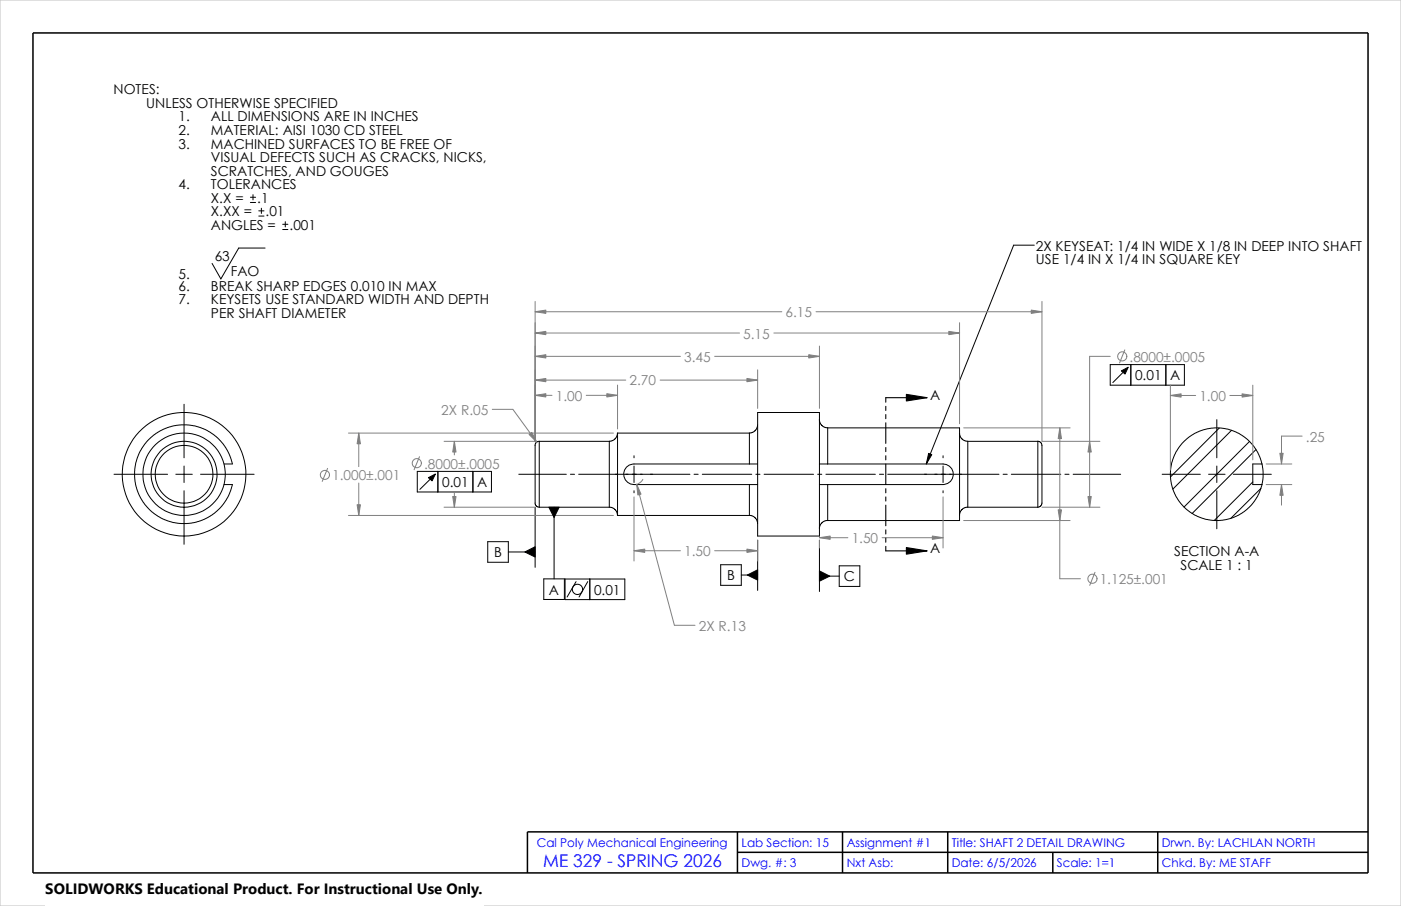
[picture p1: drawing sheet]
<svg xmlns="http://www.w3.org/2000/svg" width="432mm" height="279mm" viewBox="0 0 432 279" stroke-linecap="round" stroke-linejoin="round" font-family="sans-serif">
<path d="M0 0h431.8v279.4h-431.8z" fill="none" stroke="#c0c0c0" stroke-width=".31"/>
<path d="M10.2 10.2h411.4v259h-411.4zM227.3 256.5v12.7M259.7 256.5v12.7M292.1 256.5v12.7M356.8 256.5v12.7M421.6 256.5h-259v12.7M227.3 262.8h194.3M324.5 262.8v6.4" fill="none" stroke="#000" stroke-width=".47"/>
<g fill="none" stroke="#000" stroke-width=".31">
<path d="M77.2 62.4h1.6M77.2 60.8h1.6M78 60v1.6M79.8 66.6h1.6M79.8 65h1.6M80.6 64.2v1.6M81.7 76.5h-8.1l-5.5 9.5-2.7-4.8M87.1 70.8h1.6M87.1 69.2h1.6M87.9 68.4v1.6M318.8 75.6h-6.4l-26.9 67.5M342.2 112.4h22.8v6.4h-22.8z"/>
<path d="M346.1 114.9l-3.1 3.1M348.5 112.4v6.4M359.3 112.4v6.4M56.7 124.7v16.5M164.9 137.4v18l.5 .7 .8 .3M166.2 136.1h21.6M166.2 136.1l-.8 .3-.5 1M166.2 136.1v20.3M187.8 136.1v20.3M190.3 133.6h40.7M190.3 133.6l-.1 .7-.5 1-.9 .6-1 .2M190.3 133.6v25.4"/>
<path d="M231 133.6v9.5M233.5 131l-.1 .8-.6 .9-.9 .7-.9 .2M233.5 127.2h19.1v38.1h-19.1zM252.5 129.4l.2 1 .7 1 1.7 .6M255.1 132h40.6v28.5h-40.6M255.1 132v11.1M295.7 133.6l.2 .9 .7 1 1.7 .6M298.3 136.1h21.6M298.3 136.1v20.3M319.9 136.1v20.3M319.9 136.1l.9 .4 .3 .9v17.8l-.4 .9-.8 .3M375 129.4v11.8"/>
<path d="M375.8 132l-15 15.1M379.6 132.7l-18.1 18.1M385.1 136.1l-20.2 20.3M387.1 138.6l-19.7 19.8M35.1 146.3h16.5M54.2 146.3h5.1M56.7 143.7v5.1M56.7 151.3v16.6M61.8 146.3h16.5M69 143.1h2.6M71.6 143l-.7-2.4-1.3-2.5-.9-1.2-2.2-2.3-1.8-1.3-2.1-1.1-2.7-.9-2.2-.3-3.2 .1-2.4 .6-2.7 1.2-2.1 1.3-2.3 2.2-1.3 1.8-1.1 2.2-.8 2.6-.3 2.3 .2 3.9 1.1 3.2 1.3 2.5 2.3 2.6 2.3 1.7 2.1 1.1 2.7 .9 2.3 .3 4.1-.3 3-1 3.2-1.9 2.3-2.2 1.3-1.8 1.1-2.2 .8-2.7h-2.6M128.6 145.4h22.9v6.3h-22.9z"/>
<path d="M132.5 147.8l-3.1 3.1M135 145.4v6.3M145.8 145.4v6.3M159.9 146.3h14.6M164.9 156.4v18.6M166.2 156.4h21.6M170.8 156.4v22.1M175.8 146.3h1.3M178.4 146.3h34.2M187.8 156.4l1 .2 .9 .7 .6 1.7M190.3 159h40.7M195.4 140.5v.7"/>
<path d="M195.4 143.7v5.1M195.4 151.3v.7M213.9 146.3h1.3M216.5 146.3h15.2M231 149.4h2.5M231 143.1h-35.6a3.2 3.2 0 0 0-3.2 3.2 3.2 3.2 0 0 0 3.2 3.1h35.6M231 159l.9 .1 1 .8 .6 1.6M231 149.4v9.6M231 143.1h2.5M233 146.3h1.2M235.5 146.3h15.2M252 146.3h1.3"/>
<path d="M252.6 149.4h2.5M252.6 143.1h2.5M254.6 146.3h15.2M255.1 143.1h35.6a3.2 3.2 0 0 1 3.1 3.2 3.2 3.2 0 0 1-3.1 3.1h-35.6M255.1 149.4v11.1M271.1 146.3h1.2M273.6 146.3h34.3M290.7 140.5v.7M290.7 143.7v5.1M290.7 151.3v.7M298.3 156.4h21.6M298.3 156.4l-1 .2-1 .7-.5 .9-.1 .8"/>
<path d="M309.2 146.3h1.2M311.7 146.3h15.2M328.2 146.3h1.3M330.8 146.3h14.6M358.2 146.3h11.8M372.5 146.3h5.1M375 143.7v5.1M375 151.3v11.8M380.1 146.3h11.7M386.1 143.1h2.9a15 15 0 0 1 0 6.3h-2.9zM386.1 148.6l-11.9 11.9M388.6 150.6l-9.3 9.3"/>
<path d="M389 143l-.8-2.2-1.3-2.5-1.5-1.9-2.1-1.8-2.5-1.4-2.1-.8-2.4-.4h-3l-2.5 .6-2.5 1-1.9 1.2-2.1 1.9-1.7 2.4-.8 1.6-.7 2.3-.4 2.7 .1 2.3 .7 3 1 2.2 1.7 2.3 1.6 1.6 2.4 1.7 2.3 1 2.5 .6 2.7 .1 2-.2 2.7-.8 2.5-1.3 1.9-1.6 1.9-2.1 1.4-2.4 .9-2.7M150.3 167h6.4v6.4h-6.4zM156.7 170.2h8.2M167.6 178.5h6.3v6.4h-6.3zM174.2 178.6h18.4v6.3h-18.4zM177.5 179.4l-2.7 4.7M181.1 179.4l-2.6 4.7M181.8 178.6v6.3M222.1 174.2h6.4v6.3h-6.4zM228.5 177.3h5M233.5 166.6v15.5M252.6 177.7h6.1"/>
<path d="M252.6 166.6v15.8M255.1 160.5l-1 .2-1 .7-.5 .9v.8M258.7 174.5h6.3v6.3h-6.3z"/>
<circle cx="56.7" cy="146.3" r="12.7"/>
<circle cx="56.7" cy="146.3" r="10.2"/>
<circle cx="56.7" cy="146.3" r="8.9"/>
<circle cx="56.7" cy="146.3" r="19"/>
<circle cx="178" cy="181.7" r="1.59"/>
</g>
<path d="M345.6 114.4l2.1-1.2-.9 2.2zM132 147.3l2.2-1.1-1 2.1zM169.2 156.4h3.1l-1.5 3.2zM286.2 139.8l1 .4-1.7 2.9zM161.8 170.2l3.1-1.6v3.2zM230.3 177.3l3.2-1.6v3.2zM252.6 176.1l3.1 1.6-3.1 1.5z" fill="#000" stroke="#000" stroke-width=".31"/>
<g fill="none" stroke="#808080" stroke-width=".31">
<path d="M164.9 93v43.1h-28M164.9 96.1h76.1M251.5 96.1h69.6M295.7 99.5v31.2M321.1 93v43.1h17.9M164.9 109.9h44.8M164.9 117.2h28M164.9 102.7h63M190.3 118.7v13.6M203.5 117.2h30M220.3 109.9h32.3M233.5 114v11.9"/>
<path d="M238.5 102.7h57.2M252.6 106.7v19.2M342.2 109.9h-6.4v46.5M346.7 107.9l-1.6 4M360.7 118.8v26.2M386.1 118.8v23M107.4 133.6h81.7M110.6 133.6v10.3M140 136.1v4.2M151.7 126.2h6.4l7.3 10.2M164.9 121.9h5.2M180.7 121.9h9.6"/>
<path d="M297 132h32.8M326.6 132v46.5h6.4M360.7 122h7.8M379.1 122h7M401.3 134.5h-6.3v8.6M101 144.4l-1.7 4.1M107.4 159h81.7M110.6 149v10M129.3 140.8l-1.7 4.1M136.9 156.4h28M140 151.7v4.7M195.4 153.2v19.8"/>
<path d="M196.2 149.3l11.7 43.5h6.3M198.1 147.8l-.6 .9-.9 .5M290.7 153.2v15.8M321.1 156.4h17.9M390.2 149.4h7.9M390.2 143.1h7.9M395 149.4v6.4M195.4 169.8h14.3M220.3 169.8h13.2M233.5 166.6v6.4M252.6 166.6v2.4M252.6 165.8h8.7"/>
<path d="M271.9 165.8h18.8M297 160.5h32.8M337.5 176.5l-1.6 4"/>
<circle cx="345.9" cy="109.9" r="1.41"/>
<circle cx="100.2" cy="146.5" r="1.4"/>
<circle cx="128.5" cy="142.8" r="1.41"/>
<circle cx="336.7" cy="178.5" r="1.41"/>
</g>
<g fill="#808080" stroke="#808080" stroke-width=".31">
<path d="M335.3 153.1h1l-.5 3.3z"/>
<path d="M164.9 96.1l3.3-.5v1z"/>
<path d="M326.1 157.2h1.1l-.6 3.3z"/>
<path d="M196.2 149.3l1.4 3.1-1 .3z"/>
<path d="M163.1 134l.8-.7 1.5 3.1z"/>
<path d="M335.8 136.1l.5 3.3h-1z"/>
<path d="M230.2 169.3l3.3 .5-3.3 .5z"/>
<path d="M195.4 169.8l3.3-.5v1z"/>
<path d="M139.5 153.1h1l-.5 3.3z"/>
<path d="M140 136.1l.5 3.3h-1z"/>
<path d="M110.1 155.7h1l-.5 3.3z"/>
<path d="M110.6 133.6l.5 3.3h-1z"/>
<path d="M164.9 121.9l3.3-.5v1z"/>
<path d="M187 121.4l3.3 .5-3.3 .5z"/>
<path d="M164.9 117.2l3.3-.5v1z"/>
<path d="M230.2 116.7l3.3 .5-3.3 .5z"/>
<path d="M164.9 109.9l3.3-.5v1z"/>
<path d="M249.3 109.4l3.3 .5-3.3 .5z"/>
<path d="M164.9 102.7l3.3-.5v1z"/>
<path d="M317.8 95.6l3.3 .5-3.3 .5z"/>
<path d="M326.6 132l.6 3.3h-1.1z"/>
<path d="M292.4 102.2l3.3 .5-3.3 .5z"/>
<path d="M287.4 165.3l3.3 .5-3.3 .5z"/>
<path d="M252.6 165.8l3.3-.5v1z"/>
<path d="M395 149.4l.5 3.3h-1z"/>
<path d="M394.5 139.8h1l-.5 3.3z"/>
<path d="M382.8 121.5l3.3 .5-3.3 .5z"/>
<path d="M360.7 122l3.3-.5v1z"/>
</g>
<path d="M279.4 121.6l6.3 1-6.3 1.1zM279.4 168.9l6.3 1-6.3 1z" fill="#000" stroke="#000" stroke-width=".34"/>
<g fill="none" stroke="#000" stroke-width=".34">
<path d="M273 125.3v1.3M273 127.8v1.3M273 130.4v6.3M273 138v1.3M285.7 122.6h-12.7v1.4M273 140.5v1.3M273 143.1v6.3M273 150.7v1.3M273 153.2v1.3M273 155.8v6.3M273 168.5v1.4h12.7M273 163.4v1.3"/>
<path d="M273 165.9v1.3"/>
</g>
<path d="M14 270.6h135.1v8.8h-135.1z" fill="#fff"/>
<text font-size="5.4" fill="#00f" x="167.4" y="267.3">ME 329 - SPRING 2026</text>
<text font-size="4.6" x="14" y="275.6">SOLIDWORKS Educational Product. For Instructional Use Only.</text>
<g font-size="4.2">
<text x="35" y="29.1">NOTES:</text>
<text x="45" y="33.3">UNLESS OTHERWISE SPECIFIED</text>
<text x="55" y="37.5">1.</text>
<text x="55" y="41.7">2.</text>
<text x="65" y="37.5">ALL DIMENSIONS ARE IN INCHES</text>
<text x="65" y="41.7">MATERIAL: AISI 1030 CD STEEL</text>
<text x="55" y="45.8">3.</text>
<text x="65" y="45.8">MACHINED SURFACES TO BE FREE OF</text>
<text x="65" y="50">VISUAL DEFECTS SUCH AS CRACKS, NICKS,</text>
<text x="55" y="58.3">4.</text>
<text x="65" y="54.1">SCRATCHES, AND GOUGES</text>
<text x="65" y="58.3">TOLERANCES</text>
<text x="65" y="62.5">X.X =</text>
<text x="79.3" y="62.5">.1</text>
<text x="65" y="66.7">X.XX =</text>
<text x="65" y="70.9">ANGLES =</text>
<text x="81.9" y="66.7">.01</text>
<text x="89.2" y="70.9">.001</text>
<text x="319.3" y="77.3">2X KEYSEAT: 1/4 IN WIDE X 1/8 IN DEEP INTO SHAFT</text>
<text x="66.2" y="80.4">63</text>
<text x="319.3" y="81.5">USE 1/4 IN X 1/4 IN SQUARE KEY</text>
<text x="55" y="86.1">5.</text>
<text x="55" y="89.7">6.</text>
<text x="65" y="89.7">BREAK SHARP EDGES 0.010 IN MAX</text>
<text x="71.2" y="85.2">FAO</text>
<text x="55" y="93.8">7.</text>
<text x="65" y="93.8">KEYSETS USE STANDARD WIDTH AND DEPTH</text>
<text x="65" y="98">PER SHAFT DIAMETER</text>
<text x="349.8" y="117.3">0.01 A</text>
<text x="286.6" y="123.4">A</text>
<text x="136.3" y="150.2">0.01</text>
<text x="147.1" y="150.2">A</text>
<text x="152.3" y="171.9">B</text>
<text x="286.6" y="170.7">A</text>
<text x="361.9" y="171.5">SECTION A-A</text>
<text x="224.1" y="179">B</text>
<text x="260.1" y="179.3">C</text>
<text x="363.9" y="175.7">SCALE 1 : 1</text>
<text x="169.2" y="183.3">A</text>
<text x="183.1" y="183.4">0.01</text>
</g>
<g font-size="4.2" fill="#808080">
<text x="242.1" y="97.8">6.15</text>
<text x="229.1" y="104.4">5.15</text>
<text x="210.9" y="111.5">3.45</text>
<text x="348.1" y="111.5">.8000±.0005</text>
<text x="194" y="118.9">2.70</text>
<text x="171.3" y="123.6">1.00</text>
<text x="369.7" y="123.7">1.00</text>
<text x="136" y="127.9">2X R.05</text>
<text x="402.5" y="136.2">.25</text>
<text x="102.4" y="148.1">1.000±.001</text>
<text x="130.7" y="144.5">.8000±.0005</text>
<text x="262.5" y="167.5">1.50</text>
<text x="210.9" y="171.5">1.50</text>
<text x="339" y="180.1">1.125±.001</text>
<text x="215.4" y="194.5">2X R.13</text>
</g>
<g font-size="3.7" fill="#00f">
<text x="165.5" y="261.2">Cal Poly Mechanical Engineering</text>
<text x="228.6" y="261.2">Lab Section: 15</text>
<text x="261" y="261.2">Assignment #1</text>
<text x="293.3" y="261.2">Title: SHAFT 2 DETAIL DRAWING</text>
<text x="358.1" y="261.2">Drwn. By: LACHLAN NORTH</text>
<text x="228.6" y="267.5">Dwg. #: 3</text>
<text x="261" y="267.5">Nxt Asb:</text>
<text x="293.3" y="267.5">Date: 6/5/2026</text>
<text x="325.8" y="267.5">Scale: 1=1</text>
<text x="358.1" y="267.5">Chkd. By: ME STAFF</text>
</g>
</svg>
